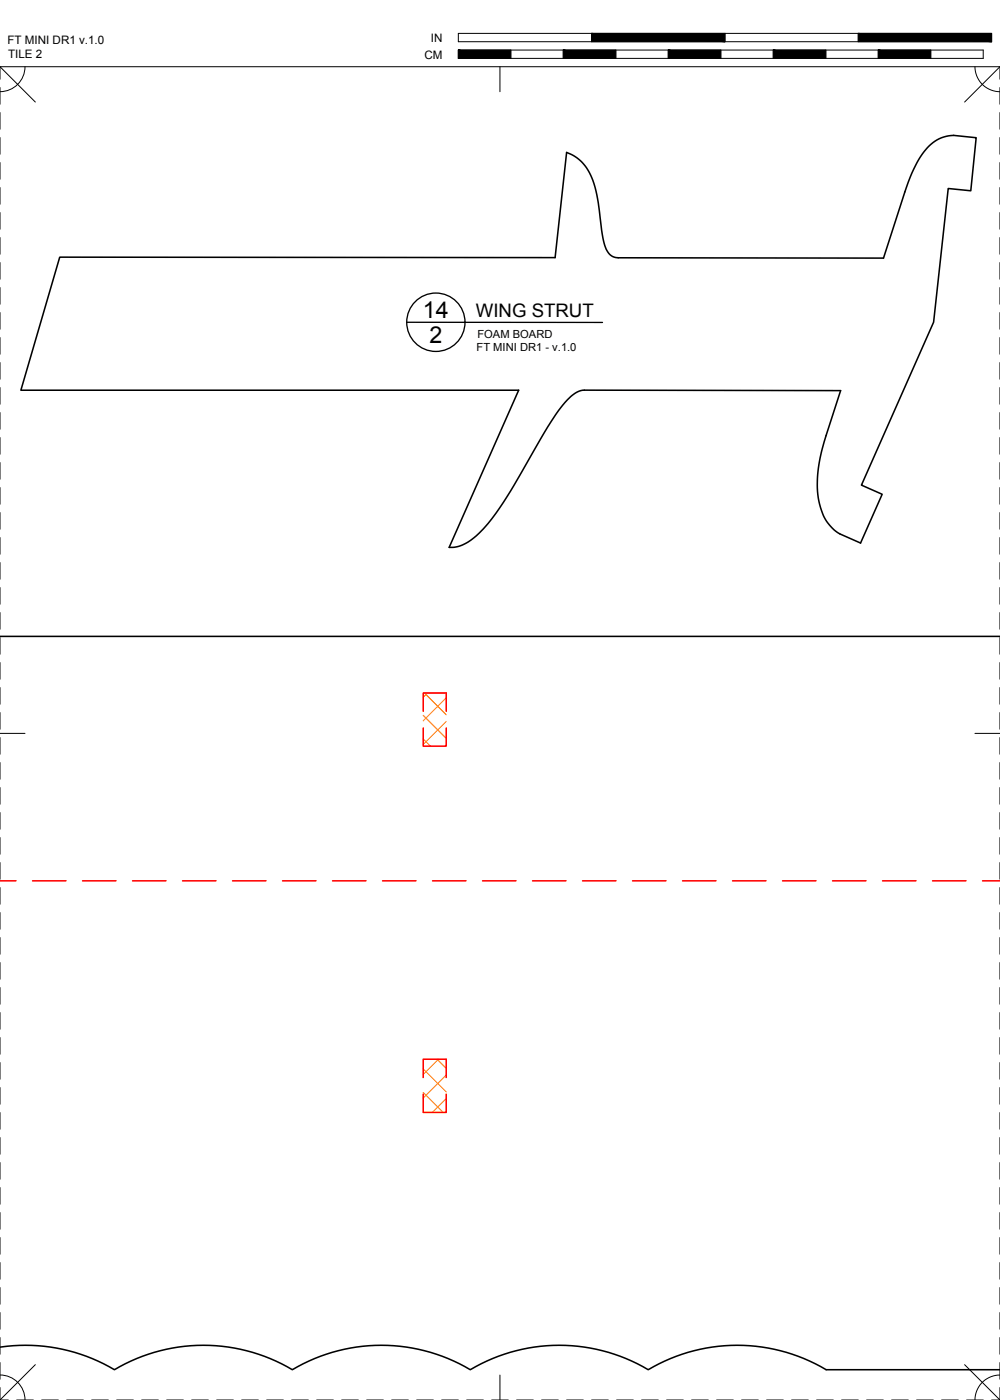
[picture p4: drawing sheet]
<svg xmlns="http://www.w3.org/2000/svg" width="190mm" height="267mm" viewBox="0 0 190 267" stroke-linecap="round" stroke-linejoin="round" font-family="sans-serif">
<!-- layer: 01 CUT -->
<path d="M11.4 49l94.3 .1 2.2-20.1a8.8 8.8 0 0 1 5.5 6.7 57.7 57.7 0 0 1 1.3 8.9 6.7 6.7 0 0 0 1.5 3.9 2.29 2.29 0 0 0 1.6 .6l50.5 .1 4.1-12.7a21 21 0 0 1 4.6-8.7 6.7 6.7 0 0 1 4.7-2l4.3 .4-1.1 10.1-4.3-.4-2.7 25.5-13.8 31 4 1.8-4.2 9.3-3.9-1.8a8.6 8.6 0 0 1-4-6.2 25.3 25.3 0 0 1 1.4-12.5l2.7-8.6-48.8-.1a5.4 5.4 0 0 0-3.7 2.4 51.5 51.5 0 0 0-5.8 9l-2.6 4.5a49 49 0 0 1-8 11.5 7.6 7.6 0 0 1-5.6 2.6l13.2-30h-94.8zM0 121.2h190.5M0 256.6a33.2 33.2 0 0 1 21.8 4.3 33.2 33.2 0 0 1 33.9 0 33.2 33.2 0 0 1 33.9 0 33.2 33.2 0 0 1 33.9 0 33.2 33.2 0 0 1 33.9 0h33.1" fill="none" stroke="#000" stroke-width=".3"/>
<!-- layer: 02 SCORE -->
<g fill="none" stroke="#f00" stroke-width=".3">
<path d="M80.6 138.7v3.4h4.4v-3.4M80.6 135.5v-3.5h4.4v3.5M0 167.8h3M6.2 167.8h6.4M15.7 167.8h6.4M25.3 167.8h6.3M34.8 167.8h6.3M44.3 167.8h6.4M53.8 167.8h6.4M63.4 167.8h6.3M72.9 167.8h6.3M82.4 167.8h6.4"/>
<path d="M91.9 167.8h6.4M101.5 167.8h6.3M111 167.8h6.3M120.5 167.8h6.4M130 167.8h6.4M139.6 167.8h6.3M149.1 167.8h6.3M158.6 167.8h6.4M168.1 167.8h6.4M177.7 167.8h6.3M187.2 167.8h3.3M80.6 208.4v3.5h4.4v-3.5"/>
<path d="M80.6 205.3v-3.5h4.4v3.5"/>
</g>
<!-- layer: 06 CAVITY -->
<g fill="none" stroke="#ff7f00" stroke-width=".2">
<path d="M80.6 136.3l4.4 4.4M80.9 132l4.1 4.2M81.4 132l-.8 .8M85 132.9l-4.4 4.4M85 137.4l-4.4 4.4M80.6 140.8l1.4 1.3M85 141.9l-.2 .2M80.6 208.1l3.8 3.8M80.6 203.6l4.4 4.4M83.3 201.8l1.7 1.7M83.5 201.8l-2.9 2.9M85 204.8l-4.4 4.4"/>
<path d="M85 209.3l-2.6 2.6"/>
</g>
<!-- layer: 23 NOTES -->
<g fill="none" stroke="#000" stroke-width=".25">
<path d="M77.5 61.4h37.3"/>
<circle cx="83" cy="61.4" r="5.6"/>
</g>
<!-- layer: 22 TILED -->
<g fill="none" stroke="#000" stroke-width=".19">
<path d="M0 12.7l6.7 6.7M0 16.7v3.2M4.8 12.7a4.8 4.8 0 0 1-4.8 4.8M87.3 6.4h101.6v1.5h-101.6zM87.3 9.5h100v1.6h-100zM95.2 12.7v4.8M97.3 9.5v1.6M107.3 9.5v1.6M112.7 6.4v1.5M117.3 9.5v1.6M127.3 9.5v1.6M137.3 9.5v1.6"/>
<path d="M138.1 6.4v1.5M147.3 9.5v1.6M157.3 9.5v1.6M163.5 6.4v1.5M167.3 9.5v1.6M177.3 9.5v1.6M185.7 12.7a4.8 4.8 0 0 0 4.8 4.8M190.5 12.7h-190.5v2.4M190.5 12.7l-6.7 6.7M190.5 12.7v2.4M190.5 16.7v3.2M0 21.4v3.2"/>
<path d="M0 26.2v3.2M0 31v3.1M0 35.7v3.2M190.5 21.4v3.2M190.5 26.2v3.2M190.5 31v3.1M190.5 35.7v3.2M0 40.5v3.2M0 45.3v3.1M0 50v3.2M0 54.8v3.2M0 59.5v3.2"/>
<path d="M190.5 40.5v3.2M190.5 45.3v3.1M190.5 50v3.2M190.5 54.8v3.2M190.5 59.5v3.2M0 64.3v3.2M0 69.1v3.1M0 73.8v3.2M0 78.6v3.2M190.5 64.3v3.2M190.5 69.1v3.1M190.5 73.8v3.2"/>
<path d="M190.5 78.6v3.2M0 83.4v3.1M0 88.1v3.2M0 92.9v3.2M0 97.6v3.2M190.5 83.4v3.1M190.5 88.1v3.2M190.5 92.9v3.2M190.5 97.6v3.2M0 102.4v3.2M0 107.2v3.1M0 111.9v3.2"/>
<path d="M0 116.7v3.2M190.5 102.4v3.2M190.5 107.2v3.1M190.5 111.9v3.2M190.5 116.7v3.2M0 139.7h4.8M0 121.5v3.1M0 126.2v3.2M0 131v3.2M0 135.7v3.2M185.7 139.7h4.8M190.5 121.5v3.1"/>
<path d="M190.5 126.2v3.2M190.5 131v3.2M190.5 135.7v3.2M0 140.5v3.2M0 145.3v3.1M0 150v3.2M0 154.8v3.2M0 159.6v3.1M190.5 140.5v3.2M190.5 145.3v3.1M190.5 150v3.2M190.5 154.8v3.2"/>
<path d="M190.5 159.6v3.1M0 164.3v3.2M0 169.1v3.2M0 173.8v3.2M0 178.6v3.2M190.5 164.3v3.2M190.5 169.1v3.2M190.5 173.8v3.2M190.5 178.6v3.2M0 183.4v3.1M0 188.1v3.2M0 192.9v3.2"/>
<path d="M0 197.7v3.1M190.5 183.4v3.1M190.5 188.1v3.2M190.5 192.9v3.2M190.5 197.7v3.1M0 202.4v3.2M0 207.2v3.2M0 211.9v3.2M0 216.7v3.2M190.5 202.4v3.2M190.5 207.2v3.2M190.5 211.9v3.2"/>
<path d="M190.5 216.7v3.2M0 221.5v3.1M0 226.2v3.2M0 231v3.2M0 235.8v3.1M190.5 221.5v3.1M190.5 226.2v3.2M190.5 231v3.2M190.5 235.8v3.1M0 240.5v3.2M0 245.3v3.2M0 250v3.2"/>
<path d="M0 254.8v3.2M0 259.6v3.1M6.7 260l-6.7 6.7M183.8 260l6.7 6.7M190.5 240.5v3.2M190.5 245.3v3.2M190.5 250v3.2M190.5 254.8v3.2M190.5 259.6v3.1M0 264.3v2.4M0 266.7h1.6M0 261.9a4.8 4.8 0 0 1 4.8 4.8"/>
<path d="M3.2 266.7h3.1M7.9 266.7h3.2M12.7 266.7h3.2M17.5 266.7h3.1M22.2 266.7h3.2M27 266.7h3.2M31.7 266.7h3.2M36.5 266.7h3.2M41.3 266.7h3.1M46 266.7h3.2M50.8 266.7h3.2M55.6 266.7h3.1"/>
<path d="M60.3 266.7h3.2M65.1 266.7h3.2M69.8 266.7h3.2M74.6 266.7h3.2M79.4 266.7h3.1M84.1 266.7h3.2M88.9 266.7h3.2M93.7 266.7h3.1M95.2 261.9v4.8M98.4 266.7h3.2M103.2 266.7h3.2M107.9 266.7h3.2"/>
<path d="M112.7 266.7h3.2M117.5 266.7h3.1M122.2 266.7h3.2M127 266.7h3.2M131.8 266.7h3.1M136.5 266.7h3.2M141.3 266.7h3.2M146 266.7h3.2M150.8 266.7h3.2M155.6 266.7h3.1M160.3 266.7h3.2M165.1 266.7h3.2"/>
<path d="M169.9 266.7h3.1M174.6 266.7h3.2M179.4 266.7h3.2M184.1 266.7h3.2M188.9 266.7h1.6M190.5 261.9a4.8 4.8 0 0 0-4.8 4.8M190.5 264.3v2.4"/>
</g>
<g fill="#000" stroke="#000" stroke-width=".19">
<path d="M87.3 9.5l10 1.6v-1.6zM87.3 9.5l10 1.6h-10z"/>
<path d="M107.3 9.5l10 1.6v-1.6zM107.3 9.5l10 1.6h-10z"/>
<path d="M127.3 9.5l10 1.6v-1.6zM127.3 9.5l10 1.6h-10z"/>
<path d="M112.7 6.4l25.4 1.5v-1.5zM112.7 6.4l25.4 1.5h-25.4z"/>
<path d="M147.3 9.5l10 1.6v-1.6zM147.3 9.5l10 1.6h-10z"/>
<path d="M167.3 9.5l10 1.6v-1.6zM167.3 9.5l10 1.6h-10z"/>
<path d="M163.5 6.4l25.4 1.5v-1.5zM163.5 6.4l25.4 1.5h-25.4z"/>
</g>
<g font-size="4.4">
<text x="80.6" y="60.6">14</text>
<text x="81.8" y="65.4">2</text>
</g>
<text font-size="3.5" x="90.6" y="60.3">WING STRUT</text>
<g font-size="2.2">
<text x="1.4" y="8.5">FT MINI DR1 v.1.0</text>
<text x="1.5" y="11.1">TILE 2</text>
<text x="80.8" y="11.1">CM</text>
<text x="82.1" y="8">IN</text>
</g>
<g font-size="2.1">
<text x="91" y="64.3">FOAM BOARD</text>
<text x="90.8" y="66.9">FT MINI DR1 - v.1.0</text>
</g>
</svg>
